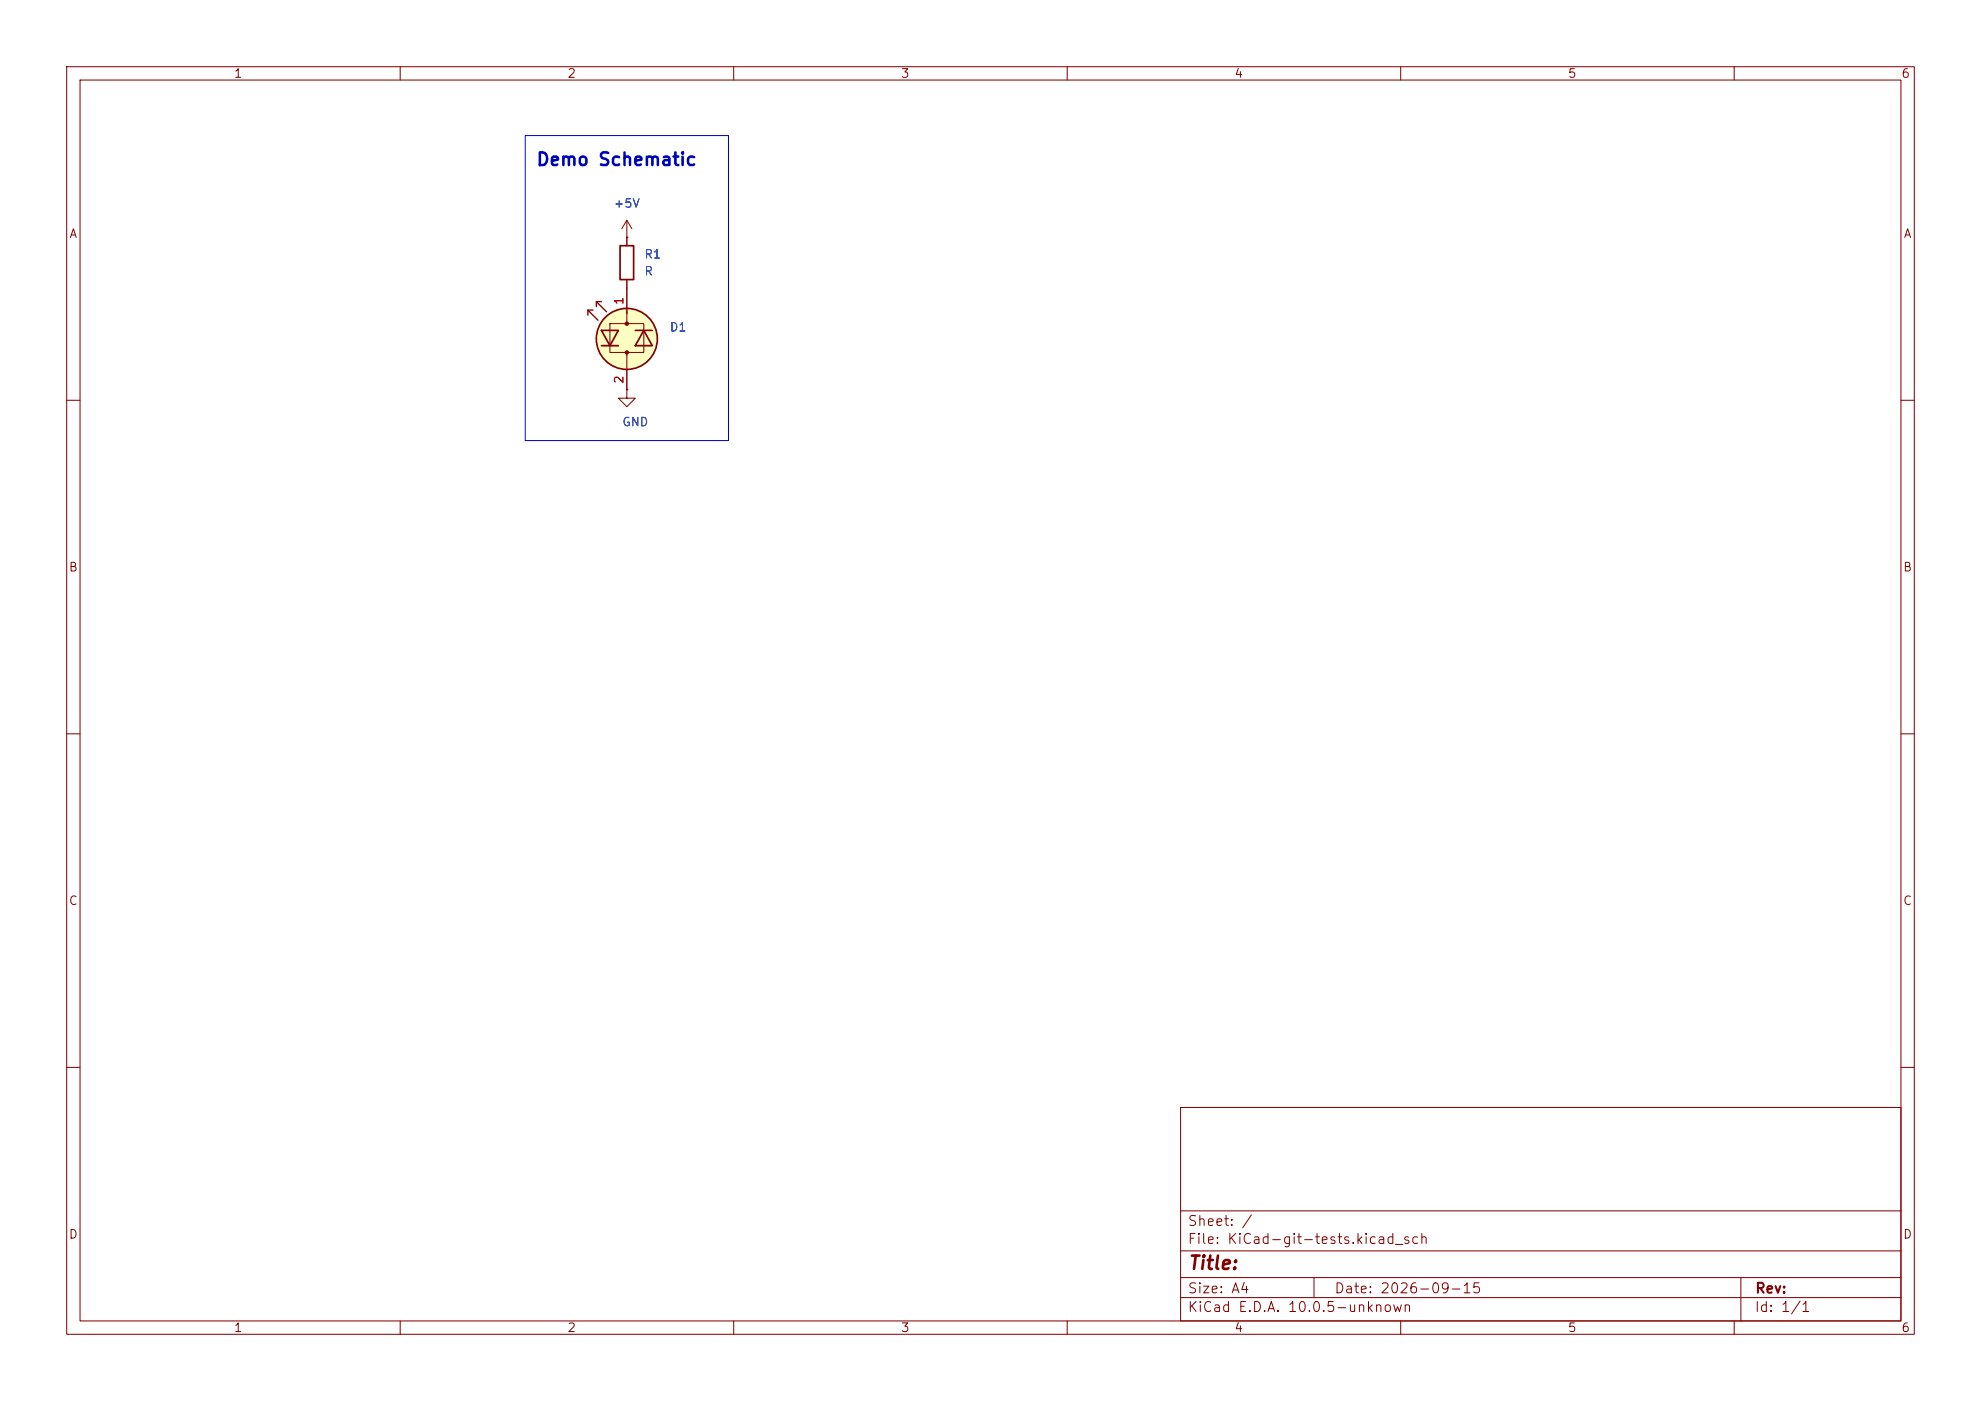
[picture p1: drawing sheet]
<svg xmlns="http://www.w3.org/2000/svg" width="297mm" height="210mm" viewBox="0 0 297 210" stroke-linecap="round" stroke-linejoin="round" font-family="sans-serif">
<g fill="none" stroke="#840000" stroke-width=".15">
<path d="M10 10h277v190h-277zM12 12h273v186h-273zM60 10v2M110 10v2M160 10v2M210 10v2M260 10v2M94 35.6h.1M94 33v3.8M94 33l-.8 1.3M94 33l.7 1.3M91.4 48.5h5.1v4.3h-5.1z"/>
<path d="M94 58.4v1.3h1.2l-1.2 1.3-1.3-1.3h1.3M94 58.4h.1M94 41.9v5.1M94 52.8v5.6M10 60h2M285 60h2M10 110h2M285 110h2M10 160h2M177 166h108v32h-108zM285 160h2M60 198v2"/>
<path d="M110 198v2M160 198v2M177 194.5h108M177 191.5h108M177 187.5h108M177 181.5h108M197 191.5v3M210 198v2M260 198v2M261 191.5v6.5"/>
</g>
<circle cx="94" cy="50.8" r="4.6" fill="#ffffc2" stroke="#ffffc2" stroke-width=".15"/>
<g fill="#840000" stroke="#840000" stroke-width=".15">
<path d="M94 46.7v1.8z"/>
<circle cx="94" cy="52.8" r=".25"/>
<circle cx="94" cy="48.5" r=".25"/>
</g>
<g fill="none" stroke="#840000" stroke-width=".25">
<path d="M93 36.8h2v5.1h-2zM90.2 49.5h2.5l-1.3 2.3zM90.2 51.8h2.5M95.2 49.5h2.6M96.5 49.5l1.3 2.3h-2.6z"/>
<circle cx="94" cy="50.8" r="4.6"/>
</g>
<path d="M88.1 47.2v-.7l1.6 1.5M88.1 46.5h.8M89.4 46v-.8l1.5 1.5M89.4 45.2h.8" fill="none" stroke="#840000" stroke-width=".2"/>
<path d="M78.7 20.3h30.5v45.7h-30.5z" fill="none" stroke="#0000c2" stroke-width=".15"/>
<text font-size="2" fill="#840000" x="178" y="190.8">Title:</text>
<text font-size="1.9" fill="#0000c2" x="80.3" y="25.3">Demo Schematic</text>
<g font-size="1.5" fill="#840000">
<text x="178" y="184.1">Sheet: /</text>
<text x="178" y="186.8">File: KiCad-git-tests.kicad_sch</text>
<text x="178" y="197">KiCad E.D.A. 10.0.5-unknown</text>
<text x="178" y="194.2">Size: A4</text>
<text x="200" y="194.2">Date: 2026-09-15</text>
<text x="263" y="197">Id: 1/1</text>
<text x="263" y="194.2">Rev:</text>
</g>
<g font-size="1.3" fill="#840000">
<text x="35" y="12">1</text>
<text x="85" y="12">2</text>
<text x="135" y="12">3</text>
<text x="185" y="12">4</text>
<text x="235" y="12">5</text>
<text x="285" y="12">6</text>
<text x="10.3" y="36">A</text>
<text x="285.3" y="36">A</text>
<text x="10.2" y="86">B</text>
<text x="285.2" y="86">B</text>
<text x="10.2" y="136">C</text>
<text x="285.2" y="136">C</text>
<text x="10.2" y="186">D</text>
<text x="285.2" y="186">D</text>
<text x="35" y="200">1</text>
<text x="85" y="200">2</text>
<text x="135" y="200">3</text>
<text x="185" y="200">4</text>
<text x="235" y="200">5</text>
<text x="285" y="200">6</text>
</g>
<g font-size="1.3" fill="#006464">
<text x="91.9" y="31.4">+5V</text>
<text x="96.5" y="39.1">R1</text>
<text x="96.5" y="41.6">R</text>
<text x="100.3" y="50">D1</text>
<text x="93.2" y="64.2">GND</text>
</g>
<g font-size="1.3" fill="#a90000">
<text x="93.8" y="45.8" transform="rotate(-90 93.8 45.8)">1</text>
<text x="93.8" y="57.6" transform="rotate(-90 93.8 57.6)">2</text>
</g>
</svg>
